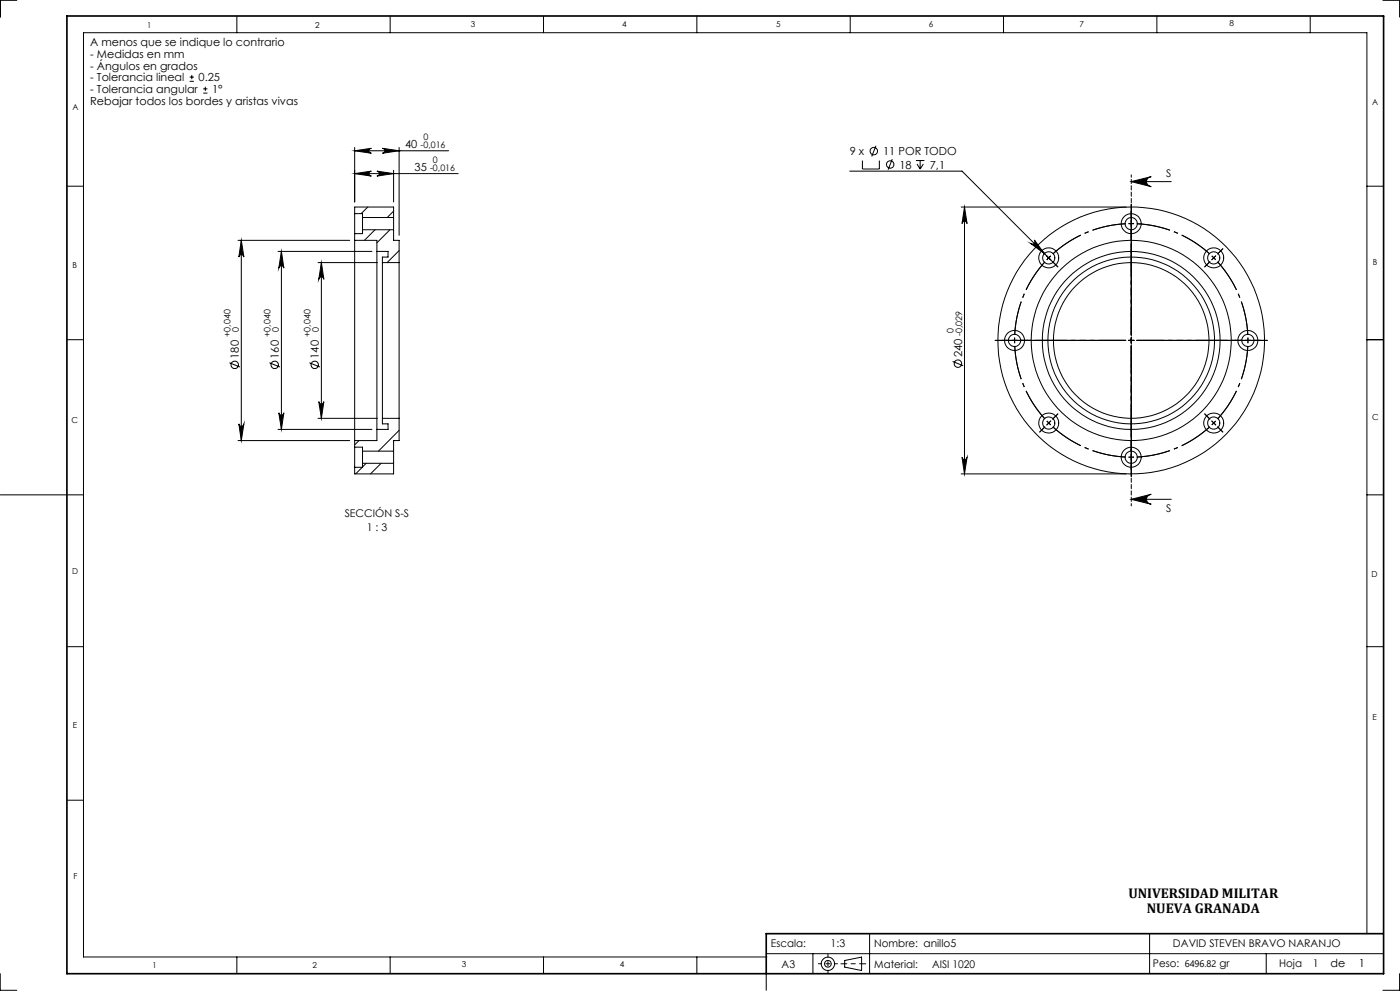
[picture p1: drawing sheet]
<svg xmlns="http://www.w3.org/2000/svg" width="420mm" height="297mm" viewBox="0 0 420 297" stroke-linecap="round" stroke-linejoin="round" font-family="sans-serif">
<g fill="none" stroke="#000" stroke-width=".3">
<path d="M5 .1h-4.9v5M71 4.8v5M117.1 4.8v5M163.1 4.8v5M209.1 4.8v5M255.1 4.8v5M301.1 4.8v5M347.1 4.8v5M393.1 4.8v5M414.9 .1h5v5M56.9 24.4h1.3M56.9 23.1h1.3"/>
<path d="M57.5 22.5v1.2M61 27.9h1.2M61 26.6h1.2M61.6 26v1.3M20.1 55.8h4.9M106.4 45.2l5-.8a.74 .74 0 0 0-.7 .8 .74 .74 0 0 0 .7 .7zM106.4 52l5-.7a.74 .74 0 0 0-.7 .7 .74 .74 0 0 0 .7 .8zM106.4 44.2v16.3M106.4 45.2h28.2M106.4 52h31M113.1 51.3l5 .7-5 .8a.74 .74 0 0 0 .7-.8 .74 .74 0 0 0-.7-.7zM114.7 44.4l5 .8-5 .7a.74 .74 0 0 0 .7-.7 .74 .74 0 0 0-.7-.8z"/>
<path d="M118.1 51v9.5M119.7 44.2v26.3M254.9 51.3h33.7l27.3 27.3M258.7 48.1v2.6h5.1v-2.6M262.8 43.7l-1.3 3.2M267.7 47.7l-1.3 3.2M274.8 48.1h2.5M275.1 49.1l.9 1.6M276 48.1v2.6M277 49.1l-1 1.6M339.4 54.4h12M339.4 54.4l6-1.5a1.5 1.5 0 0 0-1.5 1.5 1.5 1.5 0 0 0 1.5 1.5z"/>
<path d="M410.1 55.8h5M71.4 72h33.5M72.4 72l.8 5a.76 .76 0 0 0-.8-.7 .76 .76 0 0 0-.8 .7zM72.4 72v60M83.4 75.3h28.2M84.4 75.3l.8 5.1a.76 .76 0 0 0-.8-.8 .76 .76 0 0 0-.8 .8zM84.4 75.3v53.4M95.4 78.7h17.8M96.4 78.7v46.7M96.4 78.7l.8 5a.76 .76 0 0 0-.8-.7 .76 .76 0 0 0-.8 .7zM106.4 72v60M106.4 64v6"/>
<path d="M106.4 64v-1.9h11.7v3.1M106.4 70v2M106.4 72h6.7v3.3M106.4 64h2.4v1.2M108.8 65.2v3.7M108.8 68.9v1.1h-2.4M108.8 68.9h9.3M108.8 65.2h9.3M110.3 62.1l-2 1.9M112.5 68.9l-3.2 3.1M113.1 75.3v53.4M113.1 75.3h3.3v1.7h-1.7v1.7"/>
<path d="M114.7 78.7v46.7M114.7 78.7h5M117 68.9l-3.9 3.9M118.1 63.3l-1.9 1.9M118.1 65.2v3.7M118.1 68.9v3.1h1.6v6.7M119.7 75.1l-3.6 3.6M119.7 78.7v46.7M288.4 62.1h49.5M289.3 62.1v79.9M289.3 62.1l.8 4.9a.76 .76 0 0 0-.7-.7 .76 .76 0 0 0-.8 .7zM309.2 73a.75 .75 0 0 0 1.1 0 .75 .75 0 0 0 0-1.1l3 4.1z"/>
<path d="M315.2 76.7l-1.2 1.2M20.1 101.8h4.9M68.8 108.7l3.2 1.3M80.8 108.7l3.2 1.3M92.8 108.7l3.2 1.3M285.8 108.3l3.2 1.3M338.5 102h1.7M339.4 101.2v1.7M410.1 101.8h5M71.4 132h33.5M71.6 127a.76 .76 0 0 0 .8 .7 .76 .76 0 0 0 .8-.7l-.8 5zM83.4 128.7h28.2"/>
<path d="M83.6 123.7a.76 .76 0 0 0 .8 .7 .76 .76 0 0 0 .8-.7l-.8 5zM95.4 125.4h17.8M95.6 120.4a.76 .76 0 0 0 .8 .7 .76 .76 0 0 0 .8-.7l-.8 5zM106.4 134v6M106.4 132v2M106.4 134h2.4v1.2M107.7 132l-1.3 1.3M108.8 135.2v3.6M108.8 135.2h9.3M108.8 138.8v1.2h-2.4M108.8 138.8h9.3M109.9 138.8l-1.1 1.1"/>
<path d="M113.1 128.7v3.3h-6.7M114.3 138.8l-3.1 3.2M114.7 125.4v1.6h1.7v1.7h-3.3M114.7 125.4h5M118.1 135.1l-.1 .1M118.1 135.2v3.6M118.1 138.8v3.2h-11.7v-2M119.7 129l-6.2 6.2M119.7 125.4v6.6h-1.6v3.2M288.6 137.1a.76 .76 0 0 0 .8 .6 .76 .76 0 0 0 .7-.6l-.8 4.9zM.1 148.3h24.9M108.7 140l-2 2"/>
<path d="M288.4 142h49.5M339.4 149.6h12M339.4 149.6l6-1.5a1.5 1.5 0 0 0-1.5 1.5 1.5 1.5 0 0 0 1.5 1.5zM410.1 148.3h5M20.1 193.8h4.9M410.1 193.8h5M20.1 239.8h4.9M260.9 279.8v12M344.9 279.8v12M410.1 279.8v-270h-385.1v277h205M.1 291.8v5h4.9M71 286.8v5"/>
<path d="M117.1 286.8v5M163.1 286.8v5M209.1 286.8v5M229.9 291.8v5M229.9 285.8h185M243.9 285.8v6M252.3 288.9h1.1M253.4 287.9l5.1-1.1v4.1l-5.1-1.1zM258.5 288.9h1.2M379.9 285.8v6M419.9 291.8v5h-5"/>
<circle cx="262.1" cy="45.3" r="1.11"/>
<circle cx="267.1" cy="49.3" r="1.11"/>
<circle cx="314.6" cy="77.3" r="3"/>
<circle cx="314.6" cy="77.3" r="1.83"/>
<circle cx="339.4" cy="67" r="3"/>
<circle cx="339.4" cy="67" r="1.83"/>
<circle cx="364.1" cy="77.3" r="3"/>
<circle cx="364.1" cy="77.3" r="1.83"/>
<circle cx="70.4" cy="109.3" r="1.12"/>
<circle cx="82.4" cy="109.3" r="1.12"/>
<circle cx="94.4" cy="109.3" r="1.11"/>
<circle cx="287.4" cy="109" r="1.12"/>
<circle cx="304.4" cy="102" r="1.84"/>
<circle cx="304.4" cy="102" r="3"/>
<circle cx="339.3" cy="102" r="23.3"/>
<circle cx="339.4" cy="102" r="30"/>
<circle cx="339.4" cy="102" r="25"/>
<circle cx="339.4" cy="102" r="26.7"/>
<circle cx="339.4" cy="102" r="40"/>
<circle cx="374.4" cy="102" r="3"/>
<circle cx="374.4" cy="102" r="1.83"/>
<circle cx="314.6" cy="126.8" r="3"/>
<circle cx="314.6" cy="126.8" r="1.83"/>
<circle cx="339.4" cy="137" r="3"/>
<circle cx="339.4" cy="137.1" r="1.83"/>
<circle cx="364.1" cy="126.8" r="3"/>
<circle cx="364.1" cy="126.8" r="1.83"/>
<circle cx="248.4" cy="288.9" r=".98"/>
<circle cx="248.4" cy="288.9" r="2"/>
</g>
<g fill="none" stroke="#000" stroke-width=".3" stroke-dasharray="15.2 1.3 1.3 1.3" stroke-linecap="butt">
<path d="M339.4 67h-.9M339.4 67h.8M364.1 77.3l-.6-.6M364.1 77.3l.6 .6M304.4 102v.8M304.4 102v-.8M374.4 102v-.8M374.4 102v.8M314.6 126.8l.6 .5M314.6 126.8l-.6-.6M339.4 137h.8M339.4 137h-.9"/>
<path d="M364.1 126.8l.6-.6M364.1 126.8l-.6 .5"/>
</g>
<path d="M313.5 78.5a35 35 0 0 0-9.1 21.9M337.7 67.1a35 35 0 0 0-21.9 9M362.9 76.1a35 35 0 0 0-21.9-9M304.4 103.7a35 35 0 0 0 9.1 21.9M374.3 100.4a35 35 0 0 0-9-21.9M315.8 127.9a35 35 0 0 0 21.9 9.1M341 137a35 35 0 0 0 21.9-9.1M365.3 125.6a35 35 0 0 0 9-21.9" fill="none" stroke="#000" stroke-width=".3" stroke-dasharray="15.2 1.3 1.3 1.3" stroke-dashoffset="5.1" stroke-linecap="butt"/>
<g fill="none" stroke="#000" stroke-width=".3" stroke-dasharray="15.2 1.3 1.3 1.3">
<path d="M313.5 76.1l-1.6-1.5M315.8 78.4l1.5 1.6M339.4 67v-.8M339.4 67v.8M339.4 65.3v-2.1M339.4 68.7v2.1M363 78.4l-1.6 1.6M364.1 77.3l.6-.6M364.1 77.3l-.6 .6M365.3 76.1l1.5-1.5M302.7 102h-2.2M304.4 102h-.9"/>
<path d="M304.4 102h.8M306 102h2.2M339.4 102v-.8M339.4 102h-.9M339.4 102v.8M339.4 102h.8M372.7 102h-2.2M374.4 102h.8M374.4 102h-.9M376 102h2.2M313.5 127.9l-1.6 1.6M314.6 126.8l-.6 .6"/>
<path d="M314.6 126.8l.6-.6M315.8 125.6l1.5-1.5M339.4 137v.8M339.4 137v-.8M339.4 138.7v2.1M339.4 135.3v-2.1M363 125.6l-1.6-1.5M364.1 126.8l.6 .6M364.1 126.8l-.6-.6M365.3 127.9l1.5 1.6"/>
</g>
<path d="M337.7 102h-31.5M339.4 100.3v-31.5M339.4 103.7v31.5M341 102h31.5" fill="none" stroke="#000" stroke-width=".3" stroke-dasharray="15.2 1.3 1.3 1.3" stroke-dashoffset="1.4"/>
<path d="M337.7 102h-39.2M339.4 100.3v-39.1M339.4 103.7v39.1M341 102h39.2" fill="none" stroke="#000" stroke-width=".3" stroke-dasharray="15.2 1.3 1.3 1.3" stroke-dashoffset="7.1"/>
<path d="M339.4 52.4v99.2" fill="none" stroke="#000" stroke-width=".3" stroke-dasharray="1.3 .6" stroke-dashoffset=".6"/>
<path d="M258.5 288.8h-5.1" fill="none" stroke="#000" stroke-width=".3" stroke-dasharray="15.2 1.3 1.3 1.3" stroke-dashoffset="14.6"/>
<path d="M245.5 288.8h5.7M248.4 286v5.7" fill="none" stroke="#000" stroke-width=".3" stroke-dasharray="15.2 1.3 1.3 1.3" stroke-dashoffset="14.3"/>
<path d="M20.1 4.8h395v287h-395zM414.9 279.8h-185v12" fill="none" stroke="#000" stroke-width=".5"/>
<g fill="#000">
<path d="M309.2 73a.75 .75 0 0 0 1.1 0 .75 .75 0 0 0 0-1.1l3 4.1z"/>
<path d="M106.4 45.2l5-.8a.74 .74 0 0 0-.7 .8 .74 .74 0 0 0 .7 .7zM114.7 44.4l5 .8-5 .7a.74 .74 0 0 0 .7-.7 .74 .74 0 0 0-.7-.8z"/>
<path d="M113.1 51.3l5 .7-5 .8a.74 .74 0 0 0 .7-.8 .74 .74 0 0 0-.7-.7zM106.4 52l5-.7a.74 .74 0 0 0-.7 .7 .74 .74 0 0 0 .7 .8z"/>
<path d="M339.4 54.4l6-1.5a1.5 1.5 0 0 0-1.5 1.5 1.5 1.5 0 0 0 1.5 1.5zM339.4 149.6l6-1.5a1.5 1.5 0 0 0-1.5 1.5 1.5 1.5 0 0 0 1.5 1.5z"/>
<path d="M72.4 72l.8 5a.76 .76 0 0 0-.8-.7 .76 .76 0 0 0-.8 .7zM71.6 127a.76 .76 0 0 0 .8 .7 .76 .76 0 0 0 .8-.7l-.8 5zM84.4 75.3l.8 5.1a.76 .76 0 0 0-.8-.8 .76 .76 0 0 0-.8 .8zM83.6 123.7a.76 .76 0 0 0 .8 .7 .76 .76 0 0 0 .8-.7l-.8 5zM96.4 78.7l.8 5a.76 .76 0 0 0-.8-.7 .76 .76 0 0 0-.8 .7zM95.6 120.4a.76 .76 0 0 0 .8 .7 .76 .76 0 0 0 .8-.7l-.8 5z"/>
<path d="M289.3 62.1l.8 4.9a.76 .76 0 0 0-.7-.7 .76 .76 0 0 0-.8 .7zM288.6 137.1a.76 .76 0 0 0 .8 .6 .76 .76 0 0 0 .7-.6l-.8 4.9z"/>
</g>
<g font-size="4.2">
<text x="338.5" y="269.2">UNIVERSIDAD MILITAR</text>
<text x="344" y="273.5">NUEVA GRANADA</text>
</g>
<g font-size="3.3">
<text x="27.1" y="13.9">A menos que se indique lo contrario</text>
<text x="27.1" y="17.4">- Medidas en mm</text>
<text x="27.1" y="20.9">- Ángulos en grados</text>
<text x="27.1" y="27.9">- Tolerancia angular</text>
<text x="27.1" y="24.4">- Tolerancia lineal</text>
<text x="59.6" y="24.4">0.25</text>
<text x="63.6" y="27.9">1°</text>
<text x="27.1" y="31.4">Rebajar todos los bordes y aristas vivas</text>
<text x="121.5" y="44.4">40</text>
<text x="254.9" y="46.5">9 x</text>
<text x="264.9" y="46.5">11 POR TODO</text>
<text x="124.4" y="51.3">35</text>
<text x="269.8" y="50.5">18</text>
<text x="279" y="50.5">7,1</text>
<text x="71.7" y="107.5" transform="rotate(-90 71.7 107.5)">180</text>
<text x="83.7" y="107.5" transform="rotate(-90 83.7 107.5)">160</text>
<text x="95.7" y="107.5" transform="rotate(-90 95.7 107.5)">140</text>
<text x="288.6" y="107.1" transform="rotate(-90 288.6 107.1)">240</text>
<text x="399.1" y="289.8">de</text>
<text x="407.6" y="289.8">1</text>
</g>
<g font-size="3.2">
<text x="349.9" y="53">S</text>
<text x="103.4" y="155.1">SECCIÓN S-S</text>
<text x="349.9" y="153.3">S</text>
<text x="110" y="159.3">1 : 3</text>
<text x="231.3" y="283.8">Escala:</text>
<text x="249.2" y="283.8">1:3</text>
<text x="262.3" y="283.8">Nombre: anillo5</text>
<text x="351.9" y="283.8">DAVID STEVEN BRAVO NARANJO</text>
<text x="234.5" y="290">A3</text>
<text x="262.3" y="290">Material:</text>
<text x="279.7" y="290">AISI 1020</text>
<text x="345.9" y="289.7">Peso:</text>
<text x="383.7" y="289.8">Hoja</text>
<text x="393.8" y="289.8">1</text>
</g>
<text font-size="2.8" x="355.4" y="289.7">6496.82 gr</text>
<g font-size="2.7">
<text x="127" y="41.9">0</text>
<text x="126.1" y="44.5">-0,016</text>
<text x="129" y="51.3">-0,016</text>
<text x="129.9" y="48.7">0</text>
<text x="69.1" y="101" transform="rotate(-90 69.1 101)">+0,040</text>
<text x="71.7" y="99.4" transform="rotate(-90 71.7 99.4)">0</text>
<text x="81.1" y="101" transform="rotate(-90 81.1 101)">+0,040</text>
<text x="83.7" y="99.4" transform="rotate(-90 83.7 99.4)">0</text>
<text x="93.1" y="101" transform="rotate(-90 93.1 101)">+0,040</text>
<text x="95.7" y="99.4" transform="rotate(-90 95.7 99.4)">0</text>
<text x="286.1" y="99.8" transform="rotate(-90 286.1 99.8)">0</text>
<text x="288.7" y="100.7" transform="rotate(-90 288.7 100.7)">-0,029</text>
</g>
<g font-size="2.5">
<text x="44.2" y="8.3">1</text>
<text x="94.5" y="8.3">2</text>
<text x="141.2" y="8.2">3</text>
<text x="186.6" y="8">4</text>
<text x="232.9" y="8">5</text>
<text x="278.6" y="8">6</text>
<text x="323.9" y="8">7</text>
<text x="368.9" y="7.9">8</text>
<text x="21.7" y="33">A</text>
<text x="411.7" y="31.5">A</text>
<text x="21.7" y="80.5">B</text>
<text x="411.9" y="79.5">B</text>
<text x="411.6" y="125.8">C</text>
<text x="21.4" y="126.9">C</text>
<text x="21.7" y="172.2">D</text>
<text x="411.4" y="172.8">D</text>
<text x="411.7" y="215.7">E</text>
<text x="21.9" y="218.1">E</text>
<text x="22" y="263.4">F</text>
<text x="45.8" y="290.1">1</text>
<text x="93.7" y="290">2</text>
<text x="138.6" y="289.9">3</text>
<text x="186" y="289.9">4</text>
</g>
</svg>
